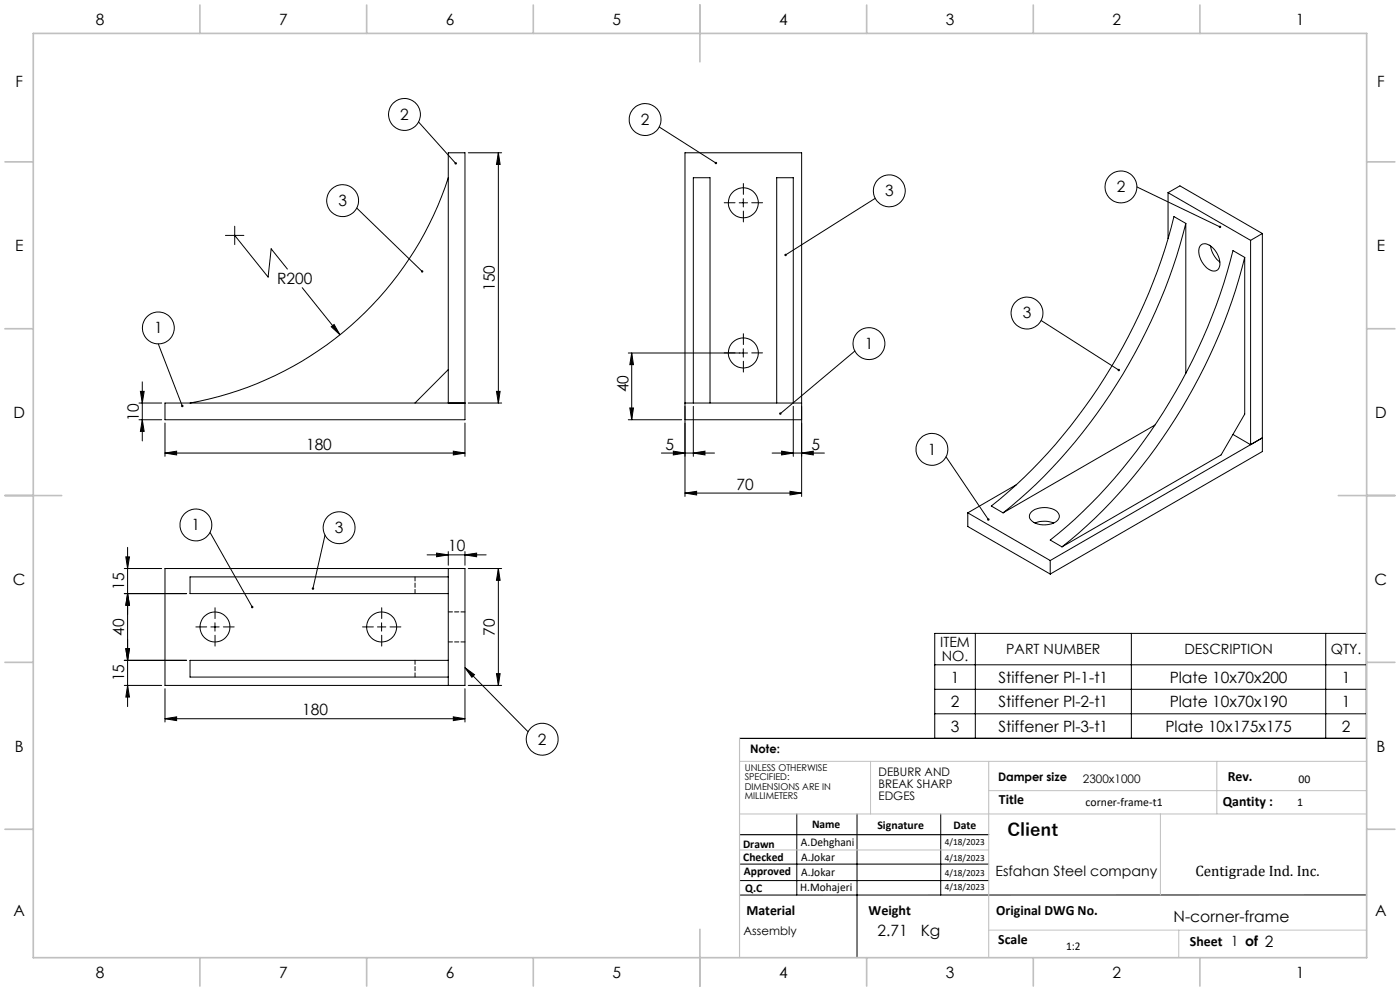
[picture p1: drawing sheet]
<svg xmlns="http://www.w3.org/2000/svg" width="420mm" height="297mm" viewBox="0 0 420 297" stroke-linecap="round" stroke-linejoin="round" font-family="sans-serif">
<g fill="none" stroke="#000" stroke-width=".3">
<path d="M125.6 36.5l11.1 12.5M197.8 38.1l17 10.8M134.5 53.3a99.9 99.9 0 0 1-77.5 67.5M140.5 45.8h10M149.5 45.8l.5 3.5h-1.1zM149.5 45.8v75M223 59.5v2.5M262.6 59.4l-26.9 17M341.1 56l24.9 12M350.4 57.7l24.8 14.3M350.4 57.7l3.6-2 24.7 14.3M350.4 57.7v13.8"/>
<path d="M67.6 70.6h5.6M70.4 70.6l10 12.4 1-8.4 4.8 6M70.4 67.8v5.5M107 62.4l19.6 18.9M221.8 60.8h2.5M355.7 67a165 165 0 0 1-52.3 84.7l-2.5 2M355.7 67l-3.5-2.1a165.2 165.2 0 0 1-52.3 84.7l-2.5 2.1 3.5 2M355.7 67v44.9M360.1 73.7a2.2 2.2 0 0 1 3.2 .1 6.2 6.2 0 0 1 2.4 6.6 2.31 2.31 0 0 1-3.7-.1 6.5 6.5 0 0 1-2.2-6.2zM363.2 73.7a7.2 7.2 0 0 0 2.8 4.8M373.4 77.1a165.7 165.7 0 0 1-49.8 82.7l-5 4.1M373.4 77.1l-3.5-2a166.4 166.4 0 0 1-49.9 82.7l-4.9 4.1 3.5 2"/>
<path d="M373.4 77.1v47l-7.1 12.2-47.7 27.6M375.2 72v61.3M378.7 70l-3.5 2M378.7 70v65.3l-63.6 36.7M90.7 86.2l11.3 14.1M99.4 97.9l.8-.6 1.8 3zM312.3 96.1l23.3 14.8M42.1 117.3h1.2l-.6 3.5zM42.7 114.4v17.7M47.5 103.1l7.2 18.6M134.5 110.8l-10 10M148.9 117.3h1.1l-.5 3.5z"/>
<path d="M188.5 105.8h35.8M189.5 105.8v20M189.5 105.8l.5 3.5h-1.1zM223 104.5v2.5M256.5 105.2l-22.4 18.8M41.7 120.8h6.8M41.7 125.8h6.8M42.7 125.8l.6 3.5h-1.2zM49.5 135.8l3.5-.6v1.1zM49.5 126.8v10M49.5 135.8h90M134.5 120.8v-75h5v80h-90v-5h90"/>
<path d="M136 135.2l3.5 .6-3.5 .5zM139.5 126.8v10M140.5 120.8h10M188.5 125.8h16M188.9 122.3h1.1l-.5 3.5zM198.4 135.8h15.9M202 135.2l3.5 .6-3.5 .5zM205.5 120.8h35M205.5 125.8h35M208 135.8l3.5-.6v1.1zM208 120.8v-67.5h5v67.5M208 121.8v15"/>
<path d="M231.6 135.8h15.7M233 120.8v-67.5h5v67.5M234.5 135.2l3.5 .6-3.5 .5zM238 121.8v15M240.5 135.8l3.5-.6v1.1zM283.8 136.9l12.7 18.8M346.5 127.4l-45.6 26.3M369.9 130.2l5.3 3.1M375.2 133.3l3.5-2.1-63.6 36.8M63 159.6l12.7 22.3M205.5 147.8l3.5-.6v1.1zM205.5 148.8v-103h35v103"/>
<path d="M205.5 147.8h35M237 147.2l3.5 .6-3.5 .5zM290.3 153.7v4.1l24.8 14.2M290.3 153.7l24.8 14.3M304.9 145.3l-14.6 8.4M309.5 153.3a6.3 6.3 0 0 1 8 .5 2.17 2.17 0 0 1-1.8 3.1 6 6 0 0 1-6.7-1.5 1.75 1.75 0 0 1 .5-2.1zM310.5 156.8a7.2 7.2 0 0 1 5.6 0M37.3 177.9h18.7M37.3 170.4h11.2M37.7 166.9h1.1l-.5 3.5zM38.3 177.9l.5 3.5h-1.1zM38.3 164v47.8"/>
<path d="M49.5 170.4h90v35h-90zM97.5 160.4l-3.6 16M128.1 166.3h17.7M131 165.8l3.5 .5-3.5 .6zM134.5 172.9h-77.5v5h77.5M134.5 165.3v4.1M134.5 170.4v35M139.5 166.3l3.5-.5v1.1zM139.5 165.3v4.1M140.5 170.4h10M149.5 170.4v35M149.5 170.4l.5 3.5h-1.1z"/>
<path d="M315.1 168v4M37.3 197.9h18.7M37.7 194.4h1.1l-.5 3.5zM63.3 187.9h2.5M64.5 186.7v2.5M113.2 187.9h2.5M114.5 186.7v2.5M134.5 197.9h-77.5v5h77.5M280.4 189.8h129.5v31.5h-129.5zM280.4 199.2h129.5M292.6 189.8v31.5M339.4 189.8v31.5"/>
<path d="M397.7 189.8v31.5M37.3 205.4h11.2M38.3 205.4l.5 3.5h-1.1zM49.5 215.4l3.5-.6v1.2zM49.5 206.4v10M49.5 215.4h90M136 214.8l3.5 .6-3.5 .6zM139.5 200.1l2.8 2.1-.7 .8zM139.5 200.1l18.9 19.2M139.5 206.4v10M140.5 205.4h10M148.9 201.9h1.1l-.5 3.5z"/>
<path d="M280.4 206.6h129.5M280.4 213.9h129.5M221.9 259h74.7M239 243.9v24.3M257.1 243.9v43.1M282.2 243.9v24.3M221.9 263.9h74.7M410 268.2h-188.1"/>
<circle cx="121.3" cy="34.3" r="4.8"/>
<circle cx="193.5" cy="35.8" r="4.8"/>
<circle cx="266.8" cy="57.2" r="4.8"/>
<circle cx="336.3" cy="56" r="4.8"/>
<circle cx="102.8" cy="60.1" r="4.8"/>
<circle cx="223" cy="60.8" r="4.5"/>
<circle cx="47.5" cy="98.3" r="4.8"/>
<circle cx="308.1" cy="93.8" r="4.8"/>
<circle cx="223" cy="105.8" r="4.5"/>
<circle cx="260.7" cy="103" r="4.8"/>
<circle cx="279.6" cy="134.7" r="4.8"/>
<circle cx="58.8" cy="157.3" r="4.8"/>
<circle cx="101.7" cy="158.1" r="4.8"/>
<circle cx="64.5" cy="187.9" r="4.5"/>
<circle cx="114.5" cy="187.9" r="4.5"/>
<circle cx="162.7" cy="221.5" r="4.8"/>
</g>
<g fill="none" stroke="#000" stroke-width=".3" stroke-dasharray="15.2 1.3 1.3 1.3">
<path d="M223 58.3v-3.3M220.5 60.8h-3.2M223 63.3v3.2M225.5 60.8h3.3M220.5 105.8h-3.2M223 103.3v-3.3M223 108.3v3.2M225.5 105.8h3.3M62 187.9h-3.2M64.5 185.4v-3.3M64.5 190.4v3.2M67 187.9h3.3"/>
<path d="M112 187.9h-3.2M114.5 185.4v-3.3M114.5 190.4v3.2M117 187.9h3.3"/>
</g>
<path d="M221.9 221.3h188.1M221.9 250.2h74.7" fill="none" stroke="#000" stroke-width=".35"/>
<path d="M221.9 228.2h188.1M261.2 228.2v15.7M296.6 228.2v58.8M296.6 237h113.4M365.1 228.2v15.7M221.9 243.9h188.1M221.9 254.7h74.7M348.1 243.9v24.3M296.6 278.8h113.4M353.6 278.8v8.2" fill="none" stroke="#c0c0c0" stroke-width=".3"/>
<path d="M221.9 221.3v65.7" fill="none" stroke="#c0c0c0" stroke-width=".35"/>
<g fill="none" stroke="#c0c0c0" stroke-width=".5">
<path d="M10 10h400v277h-400zM60 1.5v8.5M110 1.5v8.5M160 1.5v8.5M210 1.5v17M260 1.5v8.5M310 1.5v8.5M360 1.5v8.5M1.5 48.5h8.5M410 48.5h8.5M1.5 98.5h8.5M410 98.5h8.5"/>
<path d="M1.5 148.5h17M401.5 148.5h17M1.5 198.5h8.5M410 198.5h8.5M1.5 248.5h8.5M410 248.5h8.5M210 278.5v17M60 287v8.5M110 287v8.5M160 287v8.5M260 287v8.5M310 287v8.5"/>
<path d="M360 287v8.5"/>
</g>
<g fill="#000">
<path d="M126.4 81v.6l.4 .1-.2-.4 .3 .3v-.5zM54.4 121.4l.1 .6h.3l-.1-.3 .1 .3 .2-.1v-.5zM136.5 48.7l-.1 .5h.5l-.2-.2 .2 .2 .1-.4zM235.4 76.2v.4l.3-.2-.3 .2a.37 .37 0 0 0 .5 .1 .37 .37 0 0 0 0-.6 .37 .37 0 0 0-.5 .1zM214.5 48.6v.5h.6l-.3-.2 .3 .2-.1-.5zM233.9 123.6l-.1 .6 .3-.2-.3 .2a.37 .37 0 0 0 .5 0 .37 .37 0 0 0 .1-.5 .37 .37 0 0 0-.5-.1zM365.8 67.7l-.1 .6h.5l.1-.1-.3-.2 .3 .2v-.4zM335.3 110.7l.1 .5 .6-.1-.4-.2 .4 .2-.2-.5zM296.2 155.5l.1 .5h.4l-.2-.3 .3 .2-.1-.5zM139.5 200.1l2.8 2.1-.7 .8zM93.7 176.1l-.2 .4 .3 .3 .1-.4-.1 .4a.38 .38 0 0 0 .5-.5 .38 .38 0 0 0-.6-.2zM75.4 181.7l.1 .6 .3-.1-.1-.3 .1 .3 .2-.1-.1-.5z"/>
<path d="M99.4 97.9l2.6 2.4-1.8-3zM131 165.8l3.5 .5-3.5 .6zM139.5 166.3l3.5-.5v1.1z"/>
<path d="M189.5 105.8l.5 3.5h-1.1zM188.9 122.3h1.1l-.5 3.5z"/>
<path d="M42.7 125.8l.6 3.5h-1.2zM42.1 117.3h1.2l-.6 3.5zM38.3 177.9l.5 3.5h-1.1zM37.7 166.9h1.1l-.5 3.5zM38.3 205.4l.5 3.5h-1.1zM37.7 194.4h1.1l-.5 3.5zM148.9 201.9h1.1l-.5 3.5zM149.5 170.4l.5 3.5h-1.1z"/>
<path d="M136 135.2l3.5 .6-3.5 .5zM49.5 135.8l3.5-.6v1.1zM237 147.2l3.5 .6-3.5 .5zM205.5 147.8l3.5-.6v1.1zM136 214.8l3.5 .6-3.5 .6zM49.5 215.4l3.5-.6v1.2z"/>
<path d="M148.9 117.3h1.1l-.5 3.5zM149.5 45.8l.5 3.5h-1.1z"/>
<path d="M208 135.8l3.5-.6v1.1zM202 135.2l3.5 .6-3.5 .5z"/>
<path d="M234.5 135.2l3.5 .6-3.5 .5zM240.5 135.8l3.5-.6v1.1z"/>
<path d="M38.3 177.9l.5 3.5h-1.1zM37.7 194.4h1.1l-.5 3.5z"/>
</g>
<path d="M124.5 172.9v5M124.5 197.9v5M134.5 192.4h5M139.5 183.4h-5" fill="none" stroke="#000" stroke-width=".3" stroke-dasharray="1.3 .6"/>
<text font-size="5.3" x="302.2" y="250.7">Client</text>
<g font-size="4.7">
<text x="28.7" y="7.6">8</text>
<text x="83.7" y="7.6">7</text>
<text x="133.7" y="7.6">6</text>
<text x="183.7" y="7.6">5</text>
<text x="233.7" y="7.6">4</text>
<text x="283.7" y="7.6">3</text>
<text x="333.7" y="7.6">2</text>
<text x="388.7" y="7.6">1</text>
<text x="4.6" y="26.1">F</text>
<text x="413.1" y="26.1">F</text>
<text x="120.1" y="35.9">2</text>
<text x="192.3" y="37.4">2</text>
<text x="265.5" y="58.8">3</text>
<text x="335" y="57.6">2</text>
<text x="101.5" y="61.7">3</text>
<text x="4.5" y="75.3">E</text>
<text x="413" y="75.3">E</text>
<text x="83.2" y="85.2">R200</text>
<text x="148.5" y="87.1" transform="rotate(-90 148.5 87.1)">150</text>
<text x="306.8" y="95.4">3</text>
<text x="46.2" y="99.9">1</text>
<text x="259.4" y="104.6">1</text>
<text x="188.5" y="117.6" transform="rotate(-90 188.5 117.6)">40</text>
<text x="4" y="125.3">D</text>
<text x="412.5" y="125.3">D</text>
<text x="41.7" y="126" transform="rotate(-90 41.7 126)">10</text>
<text x="91.8" y="134.8">180</text>
<text x="199.7" y="134.7">5</text>
<text x="243.5" y="134.7">5</text>
<text x="278.3" y="136.3">1</text>
<text x="221" y="146.7">70</text>
<text x="57.5" y="158.9">1</text>
<text x="100.5" y="159.8">3</text>
<text x="134.4" y="165.3">10</text>
<text x="3.9" y="175.3">C</text>
<text x="37.3" y="176.7" transform="rotate(-90 37.3 176.7)">15</text>
<text x="412.4" y="175.3">C</text>
<text x="37.3" y="190.5" transform="rotate(-90 37.3 190.5)">40</text>
<text x="148.5" y="190.5" transform="rotate(-90 148.5 190.5)">70</text>
<text x="37.3" y="204.2" transform="rotate(-90 37.3 204.2)">15</text>
<text x="285.2" y="204.6">1</text>
<text x="299.5" y="204.6">Stiffener Pl-1-t1</text>
<text x="350.9" y="204.6">Plate 10x70x200</text>
<text x="402.5" y="204.6">1</text>
<text x="90.6" y="214.4">180</text>
<text x="285.2" y="211.9">2</text>
<text x="299.5" y="211.9">Stiffener Pl-2-t1</text>
<text x="350.9" y="211.9">Plate 10x70x190</text>
<text x="402.5" y="211.9">1</text>
<text x="285.2" y="219.2">3</text>
<text x="299.5" y="219.2">Stiffener Pl-3-t1</text>
<text x="349.6" y="219.2">Plate 10x175x175</text>
<text x="402.5" y="219.2">2</text>
<text x="4.4" y="225.3">B</text>
<text x="161.4" y="223.2">2</text>
<text x="412.9" y="225.3">B</text>
<text x="4" y="274.6">A</text>
<text x="412.5" y="274.6">A</text>
<text x="263.3" y="280.5">2.71</text>
<text x="276.2" y="280.5">Kg</text>
<text x="352.1" y="276.4">N-corner-frame</text>
<text x="28.7" y="293.1">8</text>
<text x="83.7" y="293.1">7</text>
<text x="133.7" y="293.1">6</text>
<text x="183.7" y="293.1">5</text>
<text x="233.7" y="293.1">4</text>
<text x="283.7" y="293.1">3</text>
<text x="333.7" y="293.1">2</text>
<text x="388.7" y="293.1">1</text>
</g>
<text font-size="4.5" x="358.6" y="262.6">Centigrade Ind. Inc.</text>
<g font-size="4.2">
<text x="282.1" y="194">ITEM</text>
<text x="301.9" y="196.1">PART NUMBER</text>
<text x="355.3" y="196.1">DESCRIPTION</text>
<text x="399.3" y="196.1">QTY.</text>
<text x="282.5" y="198.1">NO.</text>
<text x="368.3" y="234.1">Rev.</text>
<text x="299.7" y="240.9">Title</text>
<text x="366.8" y="241.6">Qantity :</text>
<text x="298.6" y="262.6">Esfahan Steel company</text>
<text x="223.9" y="274.2">Material</text>
<text x="260.6" y="274.2">Weight</text>
<text x="298.9" y="274.2">Original DWG No.</text>
<text x="299.5" y="282.8">Scale</text>
<text x="357" y="283.6">Sheet 1 of 2</text>
</g>
<g font-size="3.5">
<text x="225" y="225.7">Note:</text>
<text x="263.6" y="232.6">DEBURR AND</text>
<text x="263.6" y="236.1">BREAK SHARP</text>
<text x="263.6" y="239.7">EDGES</text>
<text x="299.4" y="234.1">Damper size</text>
<text x="324.9" y="234.7">2300x1000</text>
<text x="389.6" y="234.7">00</text>
<text x="325.7" y="241.6">corner-frame-t1</text>
<text x="389.2" y="241.6">1</text>
<text x="243.6" y="248.1">Name</text>
<text x="263.2" y="248.5">Signature</text>
<text x="286" y="248.5">Date</text>
<text x="222.9" y="254">Drawn</text>
<text x="240.3" y="253.6">A.Dehghani</text>
<text x="240.4" y="257.9">A.Jokar</text>
<text x="223" y="258.1">Checked</text>
<text x="223.2" y="262.1">Approved</text>
<text x="240.4" y="262.4">A.Jokar</text>
<text x="223.6" y="267.4">Q.C</text>
<text x="240.1" y="267.1">H.Mohajeri</text>
<text x="223.1" y="280.2">Assembly</text>
<text x="319.8" y="284.6">1:2</text>
</g>
<g font-size="2.8">
<text x="223.4" y="231">UNLESS OTHERWISE</text>
<text x="223.4" y="233.8">SPECIFIED:</text>
<text x="223.4" y="236.7">DIMENSIONS ARE IN</text>
<text x="223.4" y="239.5">MILLIMETERS</text>
<text x="283.5" y="253.2">4/18/2023</text>
<text x="283.5" y="258.1">4/18/2023</text>
<text x="283.5" y="262.7">4/18/2023</text>
<text x="283.5" y="266.6">4/18/2023</text>
</g>
</svg>
